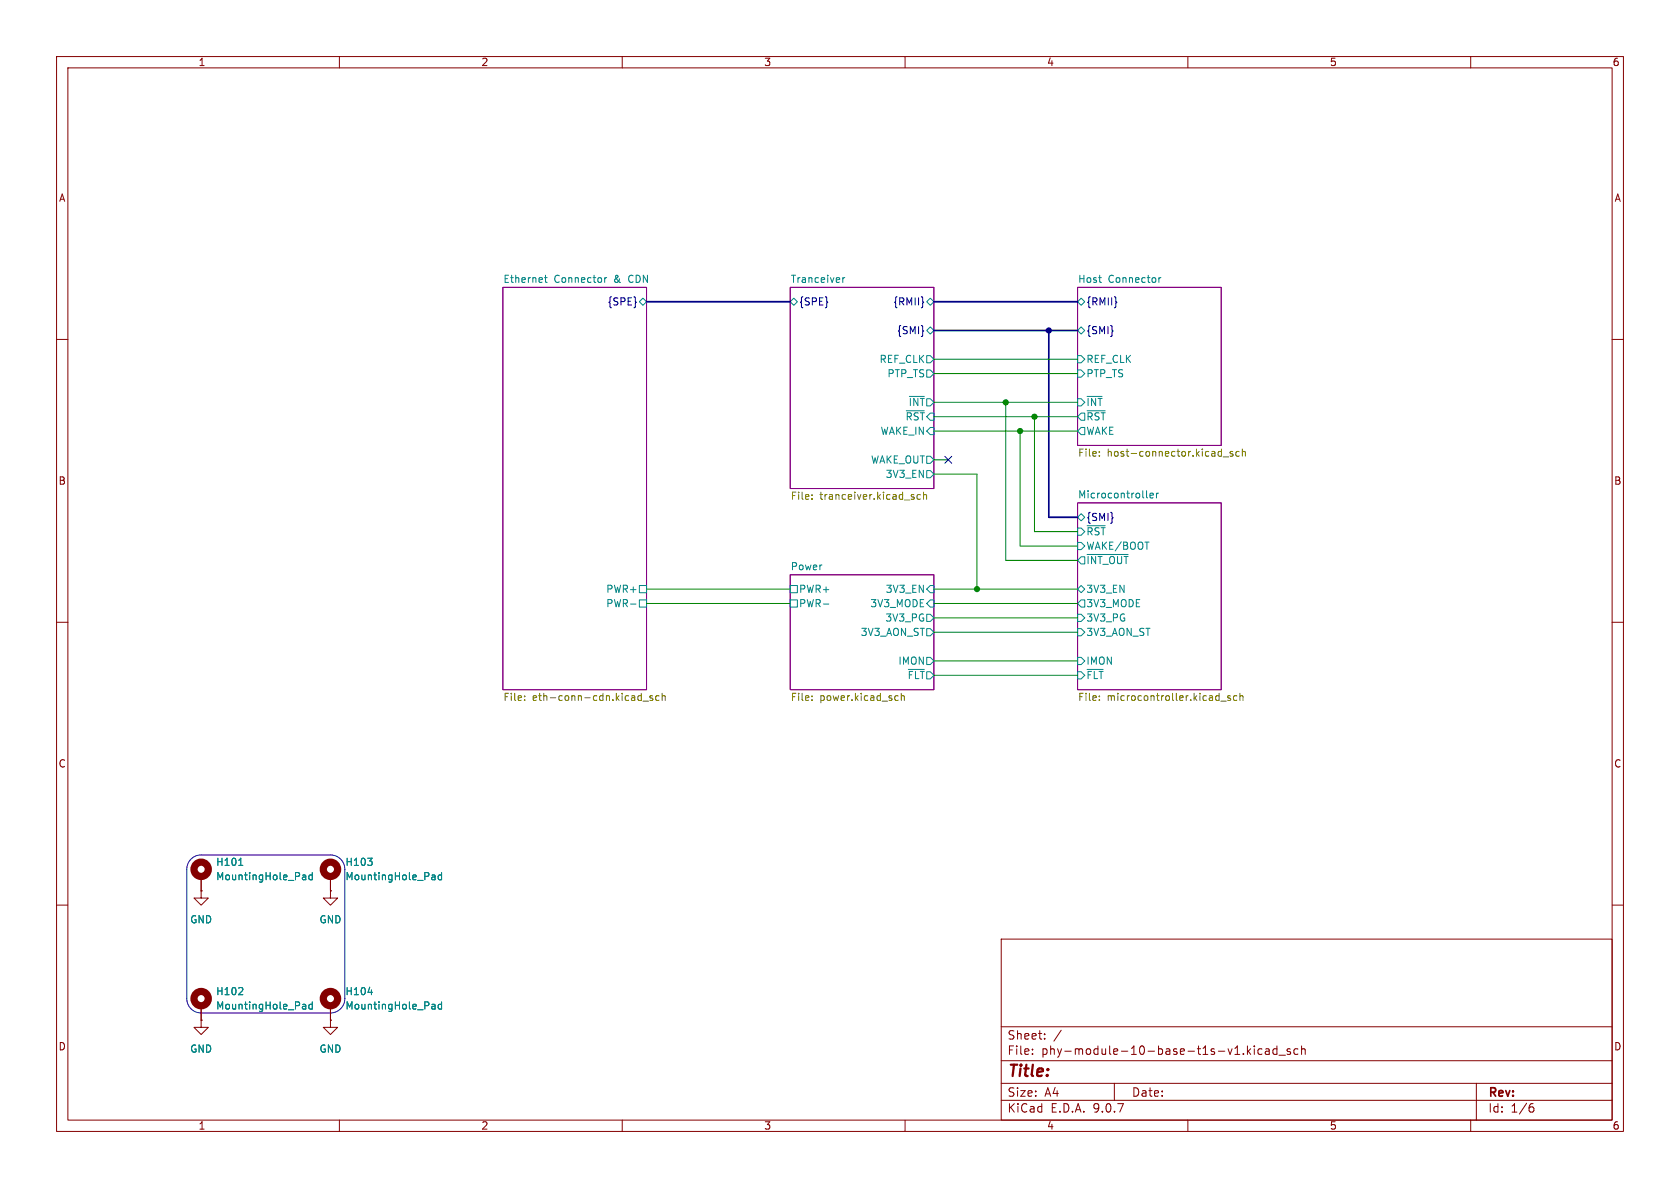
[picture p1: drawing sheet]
(kicad_sch
 (version 20250114)
 (generator "eeschema")
 (generator_version "9.0")
 (paper "A4")
 (lib_symbols
  (symbol "Mechanical:MountingHole_Pad"
   (pin_numbers (hide yes))
   (pin_names
    (offset 1.016) (hide yes)) (exclude_from_sim yes) (in_bom no) (on_board yes)
   (property "Reference" "H" (at 0 6.35 0) (effects (font (size 1.27 1.27))))
   (property "Value" "MountingHole_Pad" (at 0 4.445 0) (effects (font (size 1.27 1.27))))
   (property "Footprint" "" (at 0 0 0) (effects (font (size 1.27 1.27)) (hide yes)))
   (property "Datasheet" "~" (at 0 0 0) (effects (font (size 1.27 1.27)) (hide yes)))
   (property "Description" "Mounting Hole with connection" (at 0 0 0) (effects (font (size 1.27 1.27)) (hide yes)))
   (symbol "MountingHole_Pad_0_1"
    (circle (center 0 1.27) (radius 1.27) (stroke (width 1.27) (type default)) (fill (type none))))
   (symbol "MountingHole_Pad_1_1"
    (pin input line (at 0 -2.54 90) (length 2.54) (name "1" (effects (font (size 1.27 1.27)))) (number "1" (effects (font (size 1.27 1.27))))))
   (embedded_fonts no))
  (symbol "power:GND"
   (power)
   (pin_numbers (hide yes))
   (pin_names
    (offset 0) (hide yes)) (exclude_from_sim no) (in_bom yes) (on_board yes)
   (property "Reference" "#PWR" (at 0 -6.35 0) (effects (font (size 1.27 1.27)) (hide yes)))
   (property "Value" "GND" (at 0 -3.81 0) (effects (font (size 1.27 1.27))))
   (property "Footprint" "" (at 0 0 0) (effects (font (size 1.27 1.27)) (hide yes)))
   (property "Datasheet" "" (at 0 0 0) (effects (font (size 1.27 1.27)) (hide yes)))
   (property "Description" "Power symbol creates a global label with name \"GND\" , ground" (at 0 0 0) (effects (font (size 1.27 1.27)) (hide yes)))
   (symbol "GND_0_1"
    (polyline (pts (xy 0 0) (xy 0 -1.27) (xy 1.27 -1.27) (xy 0 -2.54) (xy -1.27 -1.27) (xy 0 -1.27)) (stroke (width 0) (type default)) (fill (type none))))
   (symbol "GND_1_1"
    (pin power_in line (at 0 0 270) (length 0) (name "~" (effects (font (size 1.27 1.27)))) (number "1" (effects (font (size 1.27 1.27))))))
   (embedded_fonts no)))
 (arc
  (start 35.56 179.07)
  (mid 33.7639 178.3261)
  (end 33.02 176.53)
  (stroke (width 0) (type default))
  (fill (type none)))
 (arc
  (start 60.96 176.53)
  (mid 60.2161 178.3261)
  (end 58.42 179.07)
  (stroke (width 0) (type default))
  (fill (type none)))
 (arc
  (start 58.42 151.13)
  (mid 60.2161 151.8739)
  (end 60.96 153.67)
  (stroke (width 0) (type default))
  (fill (type none)))
 (arc
  (start 33.02 153.67)
  (mid 33.7639 151.8739)
  (end 35.56 151.13)
  (stroke (width 0) (type default))
  (fill (type none)))
 (junction
  (at 180.34 76.2)
  (diameter 0)
  (color 0 0 0 0))
 (junction
  (at 172.72 104.14)
  (diameter 0)
  (color 0 0 0 0))
 (junction
  (at 185.42 58.42)
  (diameter 0)
  (color 0 0 0 0))
 (junction
  (at 177.8 71.12)
  (diameter 0)
  (color 0 0 0 0))
 (junction
  (at 182.88 73.66)
  (diameter 0)
  (color 0 0 0 0))
 (no_connect
  (at 167.64 81.28))
 (wire
  (pts (xy 114.3 104.14) (xy 139.7 104.14))
  (stroke (width 0) (type default)))
 (wire
  (pts (xy 165.1 76.2) (xy 180.34 76.2))
  (stroke (width 0) (type default)))
 (bus
  (pts (xy 114.3 53.34) (xy 139.7 53.34))
  (stroke (width 0) (type default)))
 (bus
  (pts (xy 185.42 58.42) (xy 185.42 91.44))
  (stroke (width 0) (type default)))
 (wire
  (pts (xy 165.1 116.84) (xy 190.5 116.84))
  (stroke (width 0) (type default)))
 (wire
  (pts (xy 190.5 96.52) (xy 180.34 96.52))
  (stroke (width 0) (type default)))
 (wire
  (pts (xy 177.8 99.06) (xy 177.8 71.12))
  (stroke (width 0) (type default)))
 (wire
  (pts (xy 165.1 81.28) (xy 167.64 81.28))
  (stroke (width 0) (type default)))
 (wire
  (pts (xy 190.5 99.06) (xy 177.8 99.06))
  (stroke (width 0) (type default)))
 (wire
  (pts (xy 180.34 96.52) (xy 180.34 76.2))
  (stroke (width 0) (type default)))
 (wire
  (pts (xy 165.1 83.82) (xy 172.72 83.82))
  (stroke (width 0) (type default)))
 (polyline
  (pts (xy 33.02 153.67) (xy 33.02 176.53))
  (stroke (width 0) (type default)))
 (wire
  (pts (xy 165.1 71.12) (xy 177.8 71.12))
  (stroke (width 0) (type default)))
 (wire
  (pts (xy 165.1 119.38) (xy 190.5 119.38))
  (stroke (width 0) (type default)))
 (wire
  (pts (xy 190.5 93.98) (xy 182.88 93.98))
  (stroke (width 0) (type default)))
 (wire
  (pts (xy 172.72 83.82) (xy 172.72 104.14))
  (stroke (width 0) (type default)))
 (wire
  (pts (xy 182.88 73.66) (xy 190.5 73.66))
  (stroke (width 0) (type default)))
 (polyline
  (pts (xy 35.56 151.13) (xy 58.42 151.13))
  (stroke (width 0) (type default)))
 (polyline
  (pts (xy 60.96 153.67) (xy 60.96 176.53))
  (stroke (width 0) (type default)))
 (wire
  (pts (xy 165.1 63.5) (xy 190.5 63.5))
  (stroke (width 0) (type default)))
 (bus
  (pts (xy 165.1 53.34) (xy 190.5 53.34))
  (stroke (width 0) (type default)))
 (wire
  (pts (xy 182.88 93.98) (xy 182.88 73.66))
  (stroke (width 0) (type default)))
 (polyline
  (pts (xy 35.56 179.07) (xy 58.42 179.07))
  (stroke (width 0) (type default)))
 (wire
  (pts (xy 180.34 76.2) (xy 190.5 76.2))
  (stroke (width 0) (type default)))
 (wire
  (pts (xy 165.1 104.14) (xy 172.72 104.14))
  (stroke (width 0) (type default)))
 (wire
  (pts (xy 165.1 111.76) (xy 190.5 111.76))
  (stroke (width 0) (type default)))
 (wire
  (pts (xy 165.1 66.04) (xy 190.5 66.04))
  (stroke (width 0) (type default)))
 (wire
  (pts (xy 165.1 106.68) (xy 190.5 106.68))
  (stroke (width 0) (type default)))
 (wire
  (pts (xy 114.3 106.68) (xy 139.7 106.68))
  (stroke (width 0) (type default)))
 (wire
  (pts (xy 172.72 104.14) (xy 190.5 104.14))
  (stroke (width 0) (type default)))
 (bus
  (pts (xy 190.5 91.44) (xy 185.42 91.44))
  (stroke (width 0) (type default)))
 (bus
  (pts (xy 165.1 58.42) (xy 185.42 58.42))
  (stroke (width 0) (type default)))
 (wire
  (pts (xy 165.1 73.66) (xy 182.88 73.66))
  (stroke (width 0) (type default)))
 (wire
  (pts (xy 165.1 109.22) (xy 190.5 109.22))
  (stroke (width 0) (type default)))
 (wire
  (pts (xy 177.8 71.12) (xy 190.5 71.12))
  (stroke (width 0) (type default)))
 (bus
  (pts (xy 185.42 58.42) (xy 190.5 58.42))
  (stroke (width 0) (type default)))
 (symbol
  (lib_id "Mechanical:MountingHole_Pad")
  (at 35.56 154.94 0)
  (unit 1)
  (exclude_from_sim no)
  (in_bom no)
  (on_board yes)
  (dnp no)
  (fields_autoplaced yes)
  (property "Reference" "H101" (at 38.1 152.3999 0) (effects (font (size 1.27 1.27)) (justify left)))
  (property "Value" "MountingHole_Pad" (at 38.1 154.9399 0) (effects (font (size 1.27 1.27)) (justify left)))
  (property "Footprint" "MountingHole:MountingHole_2.7mm_M2.5_Pad" (at 35.56 154.94 0) (effects (font (size 1.27 1.27)) (hide yes)))
  (property "Datasheet" "~" (at 35.56 154.94 0) (effects (font (size 1.27 1.27)) (hide yes)))
  (property "Description" "Mounting Hole with connection" (at 35.56 154.94 0) (effects (font (size 1.27 1.27)) (hide yes)))
  (pin "1"))
 (symbol
  (lib_id "Mechanical:MountingHole_Pad")
  (at 35.56 177.8 0)
  (unit 1)
  (exclude_from_sim no)
  (in_bom no)
  (on_board yes)
  (dnp no)
  (fields_autoplaced yes)
  (property "Reference" "H102" (at 38.1 175.2599 0) (effects (font (size 1.27 1.27)) (justify left)))
  (property "Value" "MountingHole_Pad" (at 38.1 177.7999 0) (effects (font (size 1.27 1.27)) (justify left)))
  (property "Footprint" "MountingHole:MountingHole_2.7mm_M2.5_Pad" (at 35.56 177.8 0) (effects (font (size 1.27 1.27)) (hide yes)))
  (property "Datasheet" "~" (at 35.56 177.8 0) (effects (font (size 1.27 1.27)) (hide yes)))
  (property "Description" "Mounting Hole with connection" (at 35.56 177.8 0) (effects (font (size 1.27 1.27)) (hide yes)))
  (pin "1"))
 (symbol
  (lib_id "Mechanical:MountingHole_Pad")
  (at 58.42 177.8 0)
  (unit 1)
  (exclude_from_sim no)
  (in_bom no)
  (on_board yes)
  (dnp no)
  (fields_autoplaced yes)
  (property "Reference" "H104" (at 60.96 175.2599 0) (effects (font (size 1.27 1.27)) (justify left)))
  (property "Value" "MountingHole_Pad" (at 60.96 177.7999 0) (effects (font (size 1.27 1.27)) (justify left)))
  (property "Footprint" "MountingHole:MountingHole_2.7mm_M2.5_Pad" (at 58.42 177.8 0) (effects (font (size 1.27 1.27)) (hide yes)))
  (property "Datasheet" "~" (at 58.42 177.8 0) (effects (font (size 1.27 1.27)) (hide yes)))
  (property "Description" "Mounting Hole with connection" (at 58.42 177.8 0) (effects (font (size 1.27 1.27)) (hide yes)))
  (pin "1"))
 (symbol
  (lib_id "power:GND")
  (at 58.42 180.34 0)
  (unit 1)
  (exclude_from_sim no)
  (in_bom yes)
  (on_board yes)
  (dnp no)
  (fields_autoplaced yes)
  (property "Reference" "#PWR0104" (at 58.42 186.69 0) (effects (font (size 1.27 1.27)) (hide yes)))
  (property "Value" "GND" (at 58.42 185.42 0) (effects (font (size 1.27 1.27))))
  (property "Footprint" "" (at 58.42 180.34 0) (effects (font (size 1.27 1.27)) (hide yes)))
  (property "Datasheet" "" (at 58.42 180.34 0) (effects (font (size 1.27 1.27)) (hide yes)))
  (property "Description" "Power symbol creates a global label with name \"GND\" , ground" (at 58.42 180.34 0) (effects (font (size 1.27 1.27)) (hide yes)))
  (pin "1"))
 (symbol
  (lib_id "power:GND")
  (at 35.56 180.34 0)
  (unit 1)
  (exclude_from_sim no)
  (in_bom yes)
  (on_board yes)
  (dnp no)
  (fields_autoplaced yes)
  (property "Reference" "#PWR0102" (at 35.56 186.69 0) (effects (font (size 1.27 1.27)) (hide yes)))
  (property "Value" "GND" (at 35.56 185.42 0) (effects (font (size 1.27 1.27))))
  (property "Footprint" "" (at 35.56 180.34 0) (effects (font (size 1.27 1.27)) (hide yes)))
  (property "Datasheet" "" (at 35.56 180.34 0) (effects (font (size 1.27 1.27)) (hide yes)))
  (property "Description" "Power symbol creates a global label with name \"GND\" , ground" (at 35.56 180.34 0) (effects (font (size 1.27 1.27)) (hide yes)))
  (pin "1"))
 (symbol
  (lib_id "power:GND")
  (at 35.56 157.48 0)
  (unit 1)
  (exclude_from_sim no)
  (in_bom yes)
  (on_board yes)
  (dnp no)
  (fields_autoplaced yes)
  (property "Reference" "#PWR0101" (at 35.56 163.83 0) (effects (font (size 1.27 1.27)) (hide yes)))
  (property "Value" "GND" (at 35.56 162.56 0) (effects (font (size 1.27 1.27))))
  (property "Footprint" "" (at 35.56 157.48 0) (effects (font (size 1.27 1.27)) (hide yes)))
  (property "Datasheet" "" (at 35.56 157.48 0) (effects (font (size 1.27 1.27)) (hide yes)))
  (property "Description" "Power symbol creates a global label with name \"GND\" , ground" (at 35.56 157.48 0) (effects (font (size 1.27 1.27)) (hide yes)))
  (pin "1"))
 (symbol
  (lib_id "Mechanical:MountingHole_Pad")
  (at 58.42 154.94 0)
  (unit 1)
  (exclude_from_sim no)
  (in_bom no)
  (on_board yes)
  (dnp no)
  (fields_autoplaced yes)
  (property "Reference" "H103" (at 60.96 152.3999 0) (effects (font (size 1.27 1.27)) (justify left)))
  (property "Value" "MountingHole_Pad" (at 60.96 154.9399 0) (effects (font (size 1.27 1.27)) (justify left)))
  (property "Footprint" "MountingHole:MountingHole_2.7mm_M2.5_Pad" (at 58.42 154.94 0) (effects (font (size 1.27 1.27)) (hide yes)))
  (property "Datasheet" "~" (at 58.42 154.94 0) (effects (font (size 1.27 1.27)) (hide yes)))
  (property "Description" "Mounting Hole with connection" (at 58.42 154.94 0) (effects (font (size 1.27 1.27)) (hide yes)))
  (pin "1"))
 (symbol
  (lib_id "power:GND")
  (at 58.42 157.48 0)
  (unit 1)
  (exclude_from_sim no)
  (in_bom yes)
  (on_board yes)
  (dnp no)
  (fields_autoplaced yes)
  (property "Reference" "#PWR0103" (at 58.42 163.83 0) (effects (font (size 1.27 1.27)) (hide yes)))
  (property "Value" "GND" (at 58.42 162.56 0) (effects (font (size 1.27 1.27))))
  (property "Footprint" "" (at 58.42 157.48 0) (effects (font (size 1.27 1.27)) (hide yes)))
  (property "Datasheet" "" (at 58.42 157.48 0) (effects (font (size 1.27 1.27)) (hide yes)))
  (property "Description" "Power symbol creates a global label with name \"GND\" , ground" (at 58.42 157.48 0) (effects (font (size 1.27 1.27)) (hide yes)))
  (pin "1"))
 (sheet
  (at 88.9 50.8)
  (size 25.4 71.12)
  (exclude_from_sim no)
  (in_bom yes)
  (on_board yes)
  (dnp no)
  (fields_autoplaced yes)
  (stroke (width 0.1524) (type solid))
  (fill (color 0 0 0 0.0000))
  (property "Sheetname" "Ethernet Connector & CDN" (at 88.9 50.0884 0) (effects (font (size 1.27 1.27)) (justify left bottom)))
  (property "Sheetfile" "eth-conn-cdn.kicad_sch" (at 88.9 122.5046 0) (effects (font (size 1.27 1.27)) (justify left top)))
  (pin "PWR+" passive (at 114.3 104.14 0) (effects (font (size 1.27 1.27)) (justify right)))
  (pin "PWR-" passive (at 114.3 106.68 0) (effects (font (size 1.27 1.27)) (justify right)))
  (pin "{SPE}" bidirectional (at 114.3 53.34 0) (effects (font (size 1.27 1.27)) (justify right))))
 (sheet
  (at 190.5 88.9)
  (size 25.4 33.02)
  (exclude_from_sim no)
  (in_bom yes)
  (on_board yes)
  (dnp no)
  (fields_autoplaced yes)
  (stroke (width 0.1524) (type solid))
  (fill (color 0 0 0 0.0000))
  (property "Sheetname" "Microcontroller" (at 190.5 88.1884 0) (effects (font (size 1.27 1.27)) (justify left bottom)))
  (property "Sheetfile" "microcontroller.kicad_sch" (at 190.5 122.5046 0) (effects (font (size 1.27 1.27)) (justify left top)))
  (pin "3V3_AON_ST" input (at 190.5 111.76 180) (effects (font (size 1.27 1.27)) (justify left)))
  (pin "3V3_PG" input (at 190.5 109.22 180) (effects (font (size 1.27 1.27)) (justify left)))
  (pin "IMON" input (at 190.5 116.84 180) (effects (font (size 1.27 1.27)) (justify left)))
  (pin "~{FLT}" input (at 190.5 119.38 180) (effects (font (size 1.27 1.27)) (justify left)))
  (pin "3V3_EN" bidirectional (at 190.5 104.14 180) (effects (font (size 1.27 1.27)) (justify left)))
  (pin "~{INT_OUT}" output (at 190.5 99.06 180) (effects (font (size 1.27 1.27)) (justify left)))
  (pin "WAKE{slash}BOOT" input (at 190.5 96.52 180) (effects (font (size 1.27 1.27)) (justify left)))
  (pin "~{RST}" input (at 190.5 93.98 180) (effects (font (size 1.27 1.27)) (justify left)))
  (pin "{SMI}" bidirectional (at 190.5 91.44 180) (effects (font (size 1.27 1.27)) (justify left)))
  (pin "3V3_MODE" output (at 190.5 106.68 180) (effects (font (size 1.27 1.27)) (justify left))))
 (sheet
  (at 190.5 50.8)
  (size 25.4 27.94)
  (exclude_from_sim no)
  (in_bom yes)
  (on_board yes)
  (dnp no)
  (fields_autoplaced yes)
  (stroke (width 0.1524) (type solid))
  (fill (color 0 0 0 0.0000))
  (property "Sheetname" "Host Connector" (at 190.5 50.0884 0) (effects (font (size 1.27 1.27)) (justify left bottom)))
  (property "Sheetfile" "host-connector.kicad_sch" (at 190.5 79.3246 0) (effects (font (size 1.27 1.27)) (justify left top)))
  (pin "{RMII}" bidirectional (at 190.5 53.34 180) (effects (font (size 1.27 1.27)) (justify left)))
  (pin "{SMI}" bidirectional (at 190.5 58.42 180) (effects (font (size 1.27 1.27)) (justify left)))
  (pin "PTP_TS" input (at 190.5 66.04 180) (effects (font (size 1.27 1.27)) (justify left)))
  (pin "REF_CLK" input (at 190.5 63.5 180) (effects (font (size 1.27 1.27)) (justify left)))
  (pin "WAKE" output (at 190.5 76.2 180) (effects (font (size 1.27 1.27)) (justify left)))
  (pin "~{INT}" input (at 190.5 71.12 180) (effects (font (size 1.27 1.27)) (justify left)))
  (pin "~{RST}" output (at 190.5 73.66 180) (effects (font (size 1.27 1.27)) (justify left))))
 (sheet
  (at 139.7 50.8)
  (size 25.4 35.56)
  (exclude_from_sim no)
  (in_bom yes)
  (on_board yes)
  (dnp no)
  (fields_autoplaced yes)
  (stroke (width 0.1524) (type solid))
  (fill (color 0 0 0 0.0000))
  (property "Sheetname" "Tranceiver" (at 139.7 50.0884 0) (effects (font (size 1.27 1.27)) (justify left bottom)))
  (property "Sheetfile" "tranceiver.kicad_sch" (at 139.7 86.9446 0) (effects (font (size 1.27 1.27)) (justify left top)))
  (pin "{SPE}" bidirectional (at 139.7 53.34 180) (effects (font (size 1.27 1.27)) (justify left)))
  (pin "PTP_TS" output (at 165.1 66.04 0) (effects (font (size 1.27 1.27)) (justify right)))
  (pin "WAKE_IN" input (at 165.1 76.2 0) (effects (font (size 1.27 1.27)) (justify right)))
  (pin "WAKE_OUT" output (at 165.1 81.28 0) (effects (font (size 1.27 1.27)) (justify right)))
  (pin "{RMII}" bidirectional (at 165.1 53.34 0) (effects (font (size 1.27 1.27)) (justify right)))
  (pin "{SMI}" bidirectional (at 165.1 58.42 0) (effects (font (size 1.27 1.27)) (justify right)))
  (pin "REF_CLK" output (at 165.1 63.5 0) (effects (font (size 1.27 1.27)) (justify right)))
  (pin "~{INT}" output (at 165.1 71.12 0) (effects (font (size 1.27 1.27)) (justify right)))
  (pin "~{RST}" input (at 165.1 73.66 0) (effects (font (size 1.27 1.27)) (justify right)))
  (pin "3V3_EN" output (at 165.1 83.82 0) (effects (font (size 1.27 1.27)) (justify right))))
 (sheet
  (at 139.7 101.6)
  (size 25.4 20.32)
  (exclude_from_sim no)
  (in_bom yes)
  (on_board yes)
  (dnp no)
  (fields_autoplaced yes)
  (stroke (width 0.1524) (type solid))
  (fill (color 0 0 0 0.0000))
  (property "Sheetname" "Power" (at 139.7 100.8884 0) (effects (font (size 1.27 1.27)) (justify left bottom)))
  (property "Sheetfile" "power.kicad_sch" (at 139.7 122.5046 0) (effects (font (size 1.27 1.27)) (justify left top)))
  (pin "PWR+" passive (at 139.7 104.14 180) (effects (font (size 1.27 1.27)) (justify left)))
  (pin "PWR-" passive (at 139.7 106.68 180) (effects (font (size 1.27 1.27)) (justify left)))
  (pin "3V3_AON_ST" output (at 165.1 111.76 0) (effects (font (size 1.27 1.27)) (justify right)))
  (pin "3V3_EN" input (at 165.1 104.14 0) (effects (font (size 1.27 1.27)) (justify right)))
  (pin "3V3_PG" output (at 165.1 109.22 0) (effects (font (size 1.27 1.27)) (justify right)))
  (pin "IMON" output (at 165.1 116.84 0) (effects (font (size 1.27 1.27)) (justify right)))
  (pin "~{FLT}" output (at 165.1 119.38 0) (effects (font (size 1.27 1.27)) (justify right)))
  (pin "3V3_MODE" input (at 165.1 106.68 0) (effects (font (size 1.27 1.27)) (justify right))))
 (sheet_instances
  (path ""
   (page "1")))
 (embedded_fonts no))
